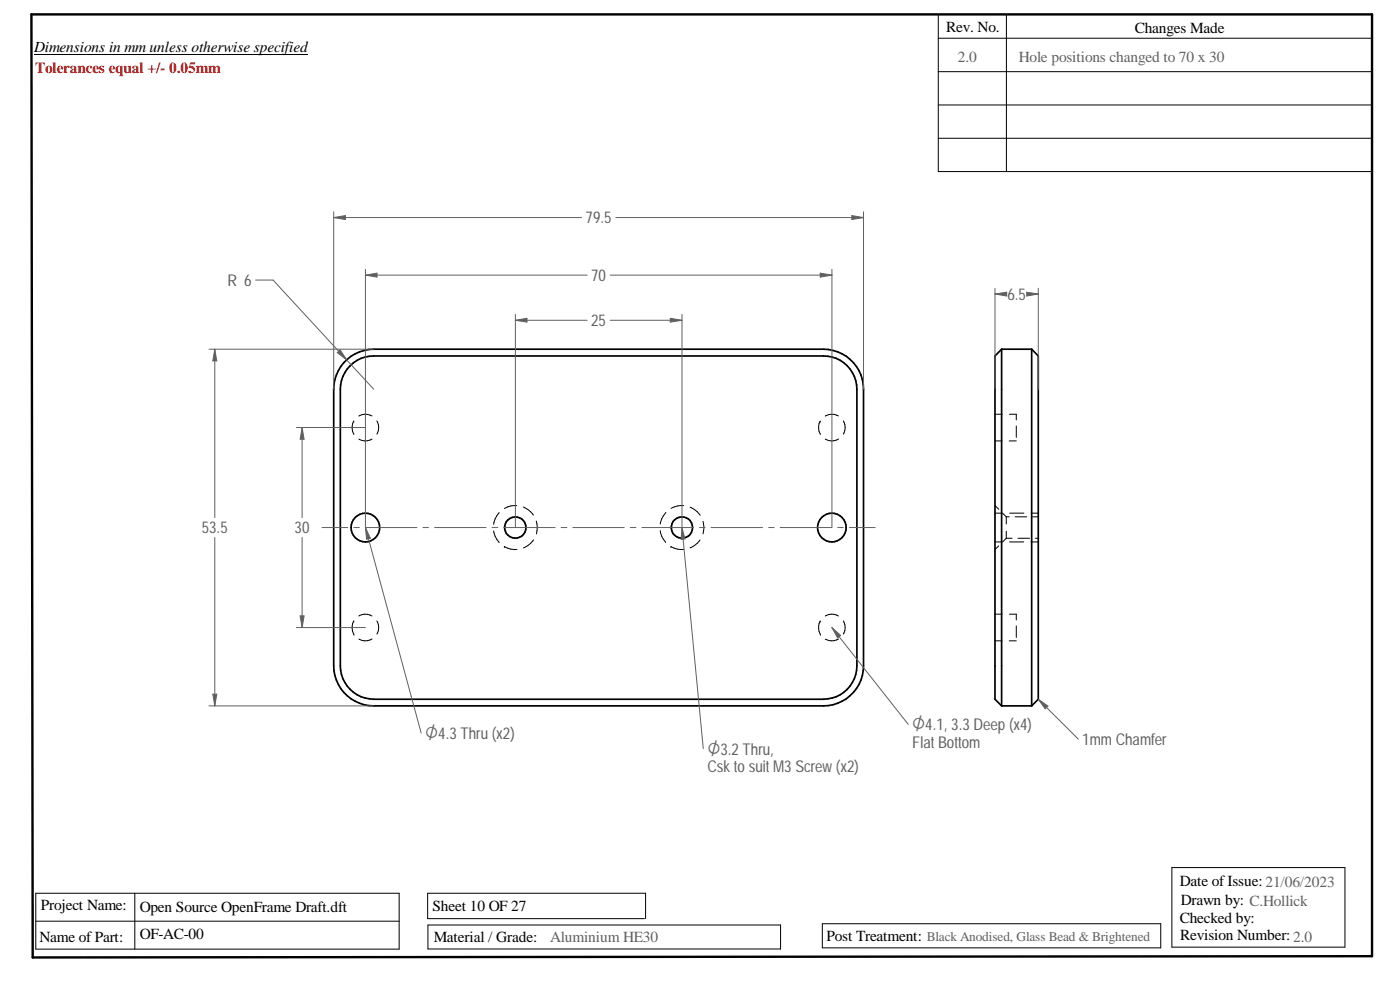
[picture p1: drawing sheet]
<svg xmlns="http://www.w3.org/2000/svg" width="420mm" height="297mm" viewBox="0 0 420 297" stroke-linecap="round" stroke-linejoin="round" font-family="sans-serif">
<path d="M9.4 4.3h402.4v282.6l-402 .4z" fill="none" stroke="#000" stroke-width=".72"/>
<g fill="none" stroke="#000" stroke-width=".3">
<path d="M10.2 16.4h82.2M281.6 11.5h130.2M281.6 4.3v47.2h130.2M302 4.3v47.2M281.6 21.5h130.2M281.6 31.5h130.2M281.6 41.5h130.2M106.2 126.4h.1M106.2 126.4a4.1 4.1 0 0 0 0 3.9M111.6 124.8a3.9 3.9 0 0 0-3.9 0M111.7 131.7a3.8 3.8 0 0 1-4 0M113.1 126.3a3.9 3.9 0 0 1 0 4"/>
<path d="M246.2 126.4a4.1 4.1 0 0 0 0 3.9M246.2 126.4h.1M251.6 124.8a3.9 3.9 0 0 0-3.9 0M251.7 131.7a3.8 3.8 0 0 1-4 0M253.1 126.3a3.9 3.9 0 0 1 0 4M298.6 124.3h2.2M298.6 132.3h2.1M302.9 132.3h2.1M302.9 124.3h2.1v1.7M305 127.8v3.4M148.2 159.3a6.3 6.3 0 0 0 1.6 3.5M149.8 153.8l-.1 .1a6 6 0 0 0-1.5 3.4"/>
<path d="M155.1 151.7a6 6 0 0 0-3.7 .9M157 152.1a6.3 6.3 0 0 1 3.1 2.5M160.9 156.3a6.9 6.9 0 0 1 .1 3.9M198.2 159.2a6.2 6.2 0 0 0 1.6 3.5M199.8 153.8l-.1 .1a6.2 6.2 0 0 0-1.5 3.3M205.2 151.7a6.2 6.2 0 0 0-3.8 .8M207.1 152.2a6.6 6.6 0 0 1 3 2.4M211 156.4a6.1 6.1 0 0 1 0 3.8M298.6 151.7l1.2 1.1M298.6 154h2.2M300.9 154l1.1 1.1M302 155.1h.9"/>
<path d="M302 155.1v2.1M302 159.4v2.1M303 154h4.3M304.7 155.1h3.4M309.5 154h2.1M309.9 155.1h1.7M151.4 164h.1M151.4 164a6 6 0 0 0 3.7 .8M160.1 162a6.2 6.2 0 0 1-3 2.4M201.4 164h.1M201.4 164a6 6 0 0 0 3.7 .8M210.1 162a6.2 6.2 0 0 1-3 2.4"/>
<path d="M298.6 162.6h2.1M299.7 163.8l-1.1 1.1M302 161.5h1.7M302 161.5l-1.1 1.1M303 162.6h4.2M305.5 161.5h3.5M309.4 162.6h2.2M310.8 161.5h.8M106.2 186.4h.1M106.2 186.4a4.1 4.1 0 0 0 0 3.8M106.2 190.3h.1M111.6 184.8a3.8 3.8 0 0 0-3.9 0"/>
<path d="M111.7 191.7a4 4 0 0 1-4 .1M113.1 186.3a3.8 3.8 0 0 1 0 3.9M246.2 186.4a4.1 4.1 0 0 0 0 3.8M246.2 186.4h.1M246.2 190.3h.1M251.6 184.8a3.8 3.8 0 0 0-3.9 0M251.7 191.7a4 4 0 0 1-4 .1M253.1 186.3a3.8 3.8 0 0 1 0 3.9M298.6 184.3h2.2M298.6 192.3h2.1M302.9 192.3h2.1M302.9 184.3h2.1v1.7"/>
<path d="M305 187.8v3.5M411.8 213.6v36.4M9.8 271.3v16M10.7 276.4h109.1M10.7 268h109.1v16.8h-109.1zM40.5 268v16.8M128.4 277.5h105.9v7.2h-105.9zM193.4 275.6h-65.1v-7.6h65.4v7.6M246.8 277.2h101.5v7.2h-101.5zM351.7 260.3h51.9v23.9h-51.9z"/>
</g>
<g fill="none" stroke="#000" stroke-width=".51">
<path d="M103.2 108.8a12.2 12.2 0 0 1 9-4h135a12.1 12.1 0 0 1 12 12v83a12 12 0 0 1-12 12h-135a12.1 12.1 0 0 1-12.1-12v-83a12.3 12.3 0 0 1 3.1-8zM105.1 109.7a9.5 9.5 0 0 1 7.1-2.9h135a10 10 0 0 1 10 10v83a10 10 0 0 1-10 10h-135a10.1 10.1 0 0 1-10.1-10v-83a9.7 9.7 0 0 1 3-7.1zM300.6 104.8h9M300.6 104.8l-2 2v103l2 2M300.6 104.8v107M309.6 104.8v107M309.6 104.8l2 2v103l-2 2M300.6 211.8h9"/>
<circle cx="109.7" cy="158.3" r="4.3"/>
<circle cx="154.7" cy="158.3" r="3.2"/>
<circle cx="204.7" cy="158.3" r="3.2"/>
<circle cx="249.7" cy="158.3" r="4.3"/>
</g>
<path d="M62.7 104.8h49.5M64.5 104.8l.6 3.5h-1.2zM62.7 211.8h49.5" fill="none" stroke="#606060" stroke-width=".3"/>
<path d="M64.5 104.8l.6 3.5h-1.2z" fill="#606060"/>
<path d="M63.9 208.3h1.2l-.6 3.5z" fill="none" stroke="#606060" stroke-width=".3"/>
<path d="M63.9 208.3h1.2l-.6 3.5z" fill="#606060"/>
<path d="M100.1 65.3l3.6-.6v1.2zM100.1 63.5v53.3M259.2 63.5v53.3M64.5 104.8v50.5M64.5 161.2v50.6" fill="none" stroke="#606060" stroke-width=".3"/>
<path d="M100.1 65.3l3.6-.6v1.2z" fill="#606060"/>
<path d="M255.6 64.7l3.6 .6-3.6 .6z" fill="none" stroke="#606060" stroke-width=".3"/>
<path d="M255.6 64.7l3.6 .6-3.6 .6z" fill="#606060"/>
<path d="M100.1 65.3h74.4M184.8 65.3h74.4M109.7 82.6l3.4-.6v1.1zM109.7 80.8v77.5M249.7 80.8v77.5" fill="none" stroke="#606060" stroke-width=".3"/>
<path d="M109.7 82.6l3.4-.6v1.1z" fill="#606060"/>
<path d="M246.2 82l3.5 .6-3.5 .5z" fill="none" stroke="#606060" stroke-width=".3"/>
<path d="M246.2 82l3.5 .6-3.5 .5z" fill="#606060"/>
<path d="M76.7 84h5.2l30.3 32.8M109.7 82.5h66.5M183.1 82.5h66.6M101.2 105.8l.9-.8 1.9 2.9z" fill="none" stroke="#606060" stroke-width=".3"/>
<path d="M101.2 105.8l.9-.8 1.9 3z" fill="#606060"/>
<path d="M154.7 96.1l3.4-.6v1.1zM154.7 94.3v64M204.7 94.3v64" fill="none" stroke="#606060" stroke-width=".3"/>
<path d="M154.7 96.1l3.4-.6v1.1z" fill="#606060"/>
<path d="M201.2 95.5l3.5 .6-3.5 .5z" fill="none" stroke="#606060" stroke-width=".3"/>
<path d="M201.2 95.5l3.5 .6-3.5 .5z" fill="#606060"/>
<path d="M154.7 96.1h21.5M183.1 96.1h21.6M298.6 86.5v30.3M298.6 88.2l3.5-.5v1.1zM311.6 86.5v30.3" fill="none" stroke="#606060" stroke-width=".3"/>
<path d="M298.6 88.2l3.5-.5v1.1z" fill="#606060"/>
<path d="M308.1 87.7l3.5 .5-3.5 .6z" fill="none" stroke="#606060" stroke-width=".3"/>
<path d="M308.1 87.7l3.5 .5-3.5 .6z" fill="#606060"/>
<path d="M298.6 88.2h2.5M309.1 88.2h2.5M249.7 188.3l22.9 29" fill="none" stroke="#606060" stroke-width=".3"/>
<path d="M249.7 188.3l2.6 2.4-.9 .7z" fill="#606060"/>
<path d="M109.7 158.3l16.7 61.6M249.7 188.3l2.6 2.4-.9 .7z" fill="none" stroke="#606060" stroke-width=".3"/>
<path d="M109.7 158.3l1.5 3.2-1.2 .3z" fill="#606060"/>
<path d="M109.7 158.3l1.5 3.2-1.2 .3zM204.7 158.3l6.4 66.3" fill="none" stroke="#606060" stroke-width=".3"/>
<path d="M204.7 158.3l.9 3.4-1.2 .1z" fill="#606060"/>
<g fill="none" stroke="#606060" stroke-width=".3">
<path d="M96.6 158.3h7.8M106.2 158.3h1.7M109.7 158.3h15.4M126.9 158.3h1.7M130.4 158.3h15.5M147.6 158.3h1.8M151.2 158.3h15.4M168.4 158.3h1.7M171.9 158.3h15.5M189.1 158.3h1.8M192.6 158.3h15.5M204.7 158.3l.9 3.4-1.2 .1z"/>
<path d="M209.9 158.3h1.7M213.4 158.3h15.4M230.7 158.3h1.7M234.1 158.3h15.5M251.4 158.3h1.7M254.9 158.3h7.8M311.6 209.8l12 12"/>
</g>
<path d="M311.6 209.8l2.9 2-.8 .9z" fill="#606060"/>
<path d="M88.9 128.3h20.8M90.7 128.3l.6 3.5h-1.2zM88.9 188.3h20.8M311.6 209.8l2.9 2-.8 .9z" fill="none" stroke="#606060" stroke-width=".3"/>
<path d="M90.7 128.3l.6 3.5h-1.2z" fill="#606060"/>
<path d="M90.1 184.8h1.2l-.6 3.5z" fill="none" stroke="#606060" stroke-width=".3"/>
<path d="M90.1 184.8h1.2l-.6 3.5z" fill="#606060"/>
<path d="M90.7 128.3v27M90.7 161.2v27.1" fill="none" stroke="#606060" stroke-width=".3"/>
<g font-size="5.4" fill="#606060">
<text x="127.6" y="221.7">O4.3 Thru (x2)</text>
<text x="273.8" y="219.1">O4.1, 3.3 Deep (x4)</text>
<text x="212.3" y="226.4">O3.2 Thru,</text>
</g>
<g font-size="4.9" fill="#606060">
<text x="175.8" y="67">79.5</text>
<text x="68.3" y="85.8">R 6</text>
<text x="177.4" y="84.3">70</text>
<text x="302.3" y="90">6.5</text>
<text x="177.4" y="97.8">25</text>
<text x="60.6" y="160">53.5</text>
<text x="88.4" y="160">30</text>
<text x="273.8" y="224.4">Flat Bottom</text>
<text x="324.8" y="223.5">1mm Chamfer</text>
<text x="212.3" y="231.6">Csk to suit M3 Screw (x2)</text>
</g>
<g font-size="4.6">
<text x="284" y="9.6">Rev. No.</text>
<text x="340.6" y="9.9">Changes Made</text>
<text x="10.2" y="15.7">Dimensions in mm unless otherwise specified</text>
<text x="354.1" y="265.7">Date of Issue:21/06/2023</text>
<text x="12.3" y="273.1">Project Name:</text>
<text x="41.9" y="273.7">Open Source OpenFrame Draft.dft</text>
<text x="129.8" y="273.4">Sheet 10 OF 27</text>
<text x="354.4" y="271.4">Drawn by: C.Hollick</text>
<text x="41.9" y="281.9">OF-AC-00</text>
<text x="354.1" y="276.9">Checked by:</text>
<text x="11.9" y="282.7">Name of Part:</text>
<text x="130.2" y="282.6">Material / Grade:</text>
<text x="248" y="282.2">Post Treatment:</text>
<text x="354.2" y="282.2">Revision Number:2.0</text>
</g>
<text font-size="4.6" fill="#f00" x="10.5" y="21.9">Tolerances equal +/- 0.05mm</text>
<g font-size="4.6" fill="#606060">
<text x="287.4" y="18.7">2.0</text>
<text x="305.8" y="18.7">Hole positions changed to 70 x 30</text>
<text x="165.1" y="282.6">Aluminium HE30</text>
</g>
<text font-size="4" fill="#606060" x="278.2" y="282.3">Black Anodised, Glass Bead &amp; Brightened</text>
</svg>
